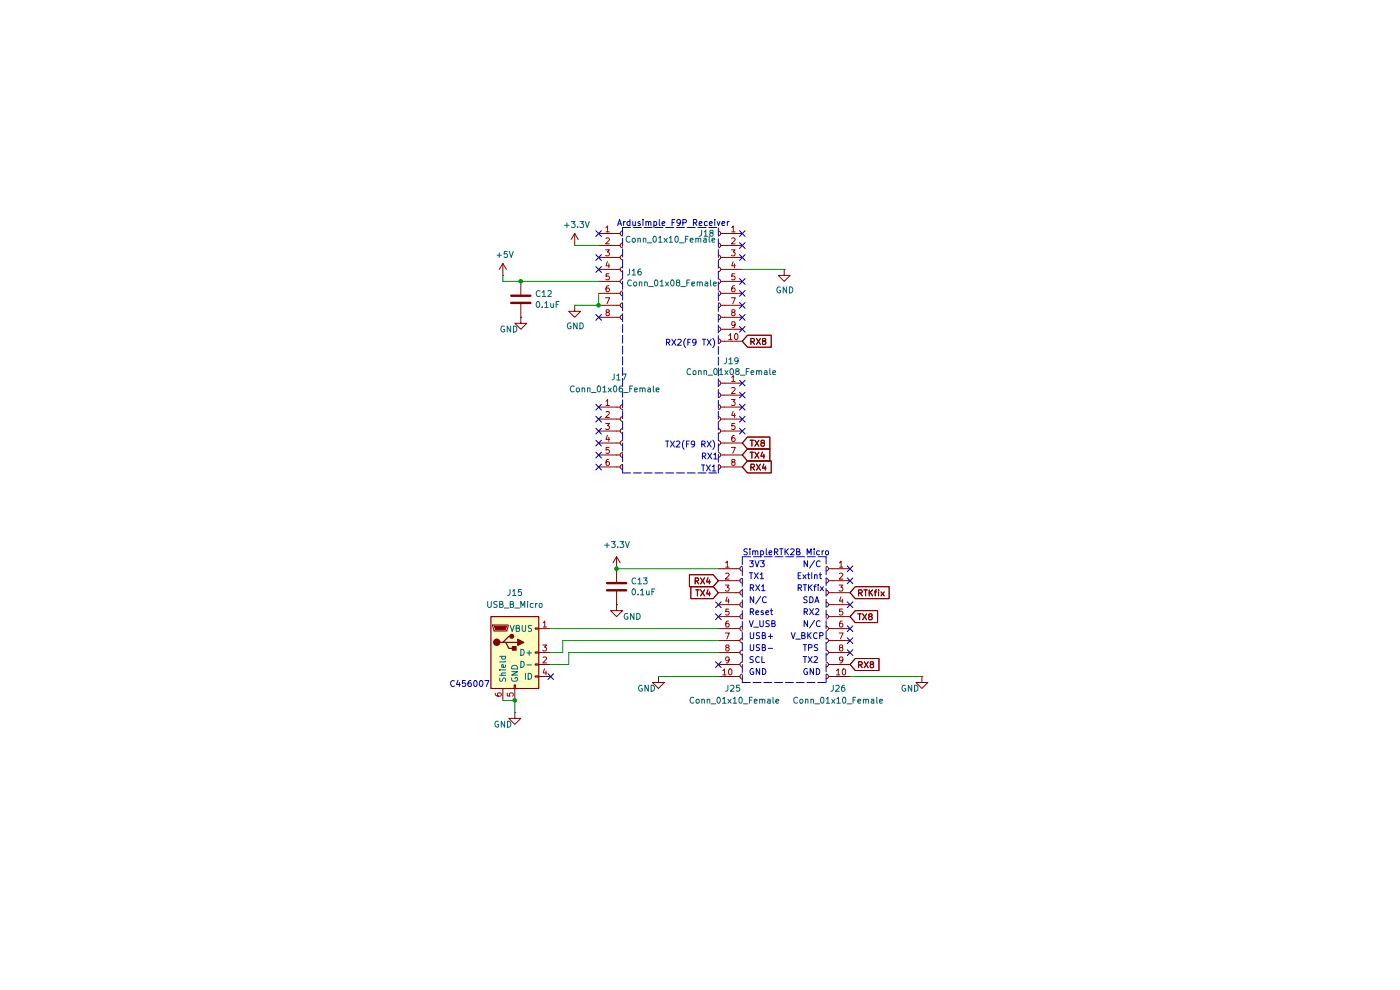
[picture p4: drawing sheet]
(kicad_sch
 (version 20250114)
 (generator "eeschema")
 (generator_version "9.0")
 (paper "A4")
 (title_block
  (title "Receiver")
  (date "2025-02-19"))
 (lib_symbols
  (symbol "Connector:Conn_01x06_Socket"
   (pin_names
    (offset 1.016) (hide yes)) (exclude_from_sim no) (in_bom yes) (on_board yes)
   (property "Reference" "J" (at 0 7.62 0) (effects (font (size 1.27 1.27))))
   (property "Value" "Conn_01x06_Socket" (at 0 -10.16 0) (effects (font (size 1.27 1.27))))
   (property "Footprint" "" (at 0 0 0) (effects (font (size 1.27 1.27)) (hide yes)))
   (property "Datasheet" "~" (at 0 0 0) (effects (font (size 1.27 1.27)) (hide yes)))
   (property "Description" "Generic connector, single row, 01x06, script generated" (at 0 0 0) (effects (font (size 1.27 1.27)) (hide yes)))
   (property "ki_locked" "" (at 0 0 0) (effects (font (size 1.27 1.27))))
   (symbol "Conn_01x06_Socket_1_1"
    (polyline (pts (xy -1.27 5.08) (xy -0.508 5.08)) (stroke (width 0.1524) (type default)) (fill (type none)))
    (polyline (pts (xy -1.27 2.54) (xy -0.508 2.54)) (stroke (width 0.1524) (type default)) (fill (type none)))
    (polyline (pts (xy -1.27 0) (xy -0.508 0)) (stroke (width 0.1524) (type default)) (fill (type none)))
    (polyline (pts (xy -1.27 -2.54) (xy -0.508 -2.54)) (stroke (width 0.1524) (type default)) (fill (type none)))
    (polyline (pts (xy -1.27 -5.08) (xy -0.508 -5.08)) (stroke (width 0.1524) (type default)) (fill (type none)))
    (polyline (pts (xy -1.27 -7.62) (xy -0.508 -7.62)) (stroke (width 0.1524) (type default)) (fill (type none)))
    (arc (start 0 4.572) (mid -0.5058 5.08) (end 0 5.588) (stroke (width 0.1524) (type default)) (fill (type none)))
    (arc (start 0 2.032) (mid -0.5058 2.54) (end 0 3.048) (stroke (width 0.1524) (type default)) (fill (type none)))
    (arc (start 0 -0.508) (mid -0.5058 0) (end 0 0.508) (stroke (width 0.1524) (type default)) (fill (type none)))
    (arc (start 0 -3.048) (mid -0.5058 -2.54) (end 0 -2.032) (stroke (width 0.1524) (type default)) (fill (type none)))
    (arc (start 0 -5.588) (mid -0.5058 -5.08) (end 0 -4.572) (stroke (width 0.1524) (type default)) (fill (type none)))
    (arc (start 0 -8.128) (mid -0.5058 -7.62) (end 0 -7.112) (stroke (width 0.1524) (type default)) (fill (type none)))
    (pin passive line (at -5.08 5.08 0) (length 3.81) (name "Pin_1" (effects (font (size 1.27 1.27)))) (number "1" (effects (font (size 1.27 1.27)))))
    (pin passive line (at -5.08 2.54 0) (length 3.81) (name "Pin_2" (effects (font (size 1.27 1.27)))) (number "2" (effects (font (size 1.27 1.27)))))
    (pin passive line (at -5.08 0 0) (length 3.81) (name "Pin_3" (effects (font (size 1.27 1.27)))) (number "3" (effects (font (size 1.27 1.27)))))
    (pin passive line (at -5.08 -2.54 0) (length 3.81) (name "Pin_4" (effects (font (size 1.27 1.27)))) (number "4" (effects (font (size 1.27 1.27)))))
    (pin passive line (at -5.08 -5.08 0) (length 3.81) (name "Pin_5" (effects (font (size 1.27 1.27)))) (number "5" (effects (font (size 1.27 1.27)))))
    (pin passive line (at -5.08 -7.62 0) (length 3.81) (name "Pin_6" (effects (font (size 1.27 1.27)))) (number "6" (effects (font (size 1.27 1.27))))))
   (embedded_fonts no))
  (symbol "Connector:Conn_01x08_Socket"
   (pin_names
    (offset 1.016) (hide yes)) (exclude_from_sim no) (in_bom yes) (on_board yes)
   (property "Reference" "J" (at 0 10.16 0) (effects (font (size 1.27 1.27))))
   (property "Value" "Conn_01x08_Socket" (at 0 -12.7 0) (effects (font (size 1.27 1.27))))
   (property "Footprint" "" (at 0 0 0) (effects (font (size 1.27 1.27)) (hide yes)))
   (property "Datasheet" "~" (at 0 0 0) (effects (font (size 1.27 1.27)) (hide yes)))
   (property "Description" "Generic connector, single row, 01x08, script generated" (at 0 0 0) (effects (font (size 1.27 1.27)) (hide yes)))
   (property "ki_locked" "" (at 0 0 0) (effects (font (size 1.27 1.27))))
   (symbol "Conn_01x08_Socket_1_1"
    (polyline (pts (xy -1.27 7.62) (xy -0.508 7.62)) (stroke (width 0.1524) (type default)) (fill (type none)))
    (polyline (pts (xy -1.27 5.08) (xy -0.508 5.08)) (stroke (width 0.1524) (type default)) (fill (type none)))
    (polyline (pts (xy -1.27 2.54) (xy -0.508 2.54)) (stroke (width 0.1524) (type default)) (fill (type none)))
    (polyline (pts (xy -1.27 0) (xy -0.508 0)) (stroke (width 0.1524) (type default)) (fill (type none)))
    (polyline (pts (xy -1.27 -2.54) (xy -0.508 -2.54)) (stroke (width 0.1524) (type default)) (fill (type none)))
    (polyline (pts (xy -1.27 -5.08) (xy -0.508 -5.08)) (stroke (width 0.1524) (type default)) (fill (type none)))
    (polyline (pts (xy -1.27 -7.62) (xy -0.508 -7.62)) (stroke (width 0.1524) (type default)) (fill (type none)))
    (polyline (pts (xy -1.27 -10.16) (xy -0.508 -10.16)) (stroke (width 0.1524) (type default)) (fill (type none)))
    (arc (start 0 7.112) (mid -0.5058 7.62) (end 0 8.128) (stroke (width 0.1524) (type default)) (fill (type none)))
    (arc (start 0 4.572) (mid -0.5058 5.08) (end 0 5.588) (stroke (width 0.1524) (type default)) (fill (type none)))
    (arc (start 0 2.032) (mid -0.5058 2.54) (end 0 3.048) (stroke (width 0.1524) (type default)) (fill (type none)))
    (arc (start 0 -0.508) (mid -0.5058 0) (end 0 0.508) (stroke (width 0.1524) (type default)) (fill (type none)))
    (arc (start 0 -3.048) (mid -0.5058 -2.54) (end 0 -2.032) (stroke (width 0.1524) (type default)) (fill (type none)))
    (arc (start 0 -5.588) (mid -0.5058 -5.08) (end 0 -4.572) (stroke (width 0.1524) (type default)) (fill (type none)))
    (arc (start 0 -8.128) (mid -0.5058 -7.62) (end 0 -7.112) (stroke (width 0.1524) (type default)) (fill (type none)))
    (arc (start 0 -10.668) (mid -0.5058 -10.16) (end 0 -9.652) (stroke (width 0.1524) (type default)) (fill (type none)))
    (pin passive line (at -5.08 7.62 0) (length 3.81) (name "Pin_1" (effects (font (size 1.27 1.27)))) (number "1" (effects (font (size 1.27 1.27)))))
    (pin passive line (at -5.08 5.08 0) (length 3.81) (name "Pin_2" (effects (font (size 1.27 1.27)))) (number "2" (effects (font (size 1.27 1.27)))))
    (pin passive line (at -5.08 2.54 0) (length 3.81) (name "Pin_3" (effects (font (size 1.27 1.27)))) (number "3" (effects (font (size 1.27 1.27)))))
    (pin passive line (at -5.08 0 0) (length 3.81) (name "Pin_4" (effects (font (size 1.27 1.27)))) (number "4" (effects (font (size 1.27 1.27)))))
    (pin passive line (at -5.08 -2.54 0) (length 3.81) (name "Pin_5" (effects (font (size 1.27 1.27)))) (number "5" (effects (font (size 1.27 1.27)))))
    (pin passive line (at -5.08 -5.08 0) (length 3.81) (name "Pin_6" (effects (font (size 1.27 1.27)))) (number "6" (effects (font (size 1.27 1.27)))))
    (pin passive line (at -5.08 -7.62 0) (length 3.81) (name "Pin_7" (effects (font (size 1.27 1.27)))) (number "7" (effects (font (size 1.27 1.27)))))
    (pin passive line (at -5.08 -10.16 0) (length 3.81) (name "Pin_8" (effects (font (size 1.27 1.27)))) (number "8" (effects (font (size 1.27 1.27))))))
   (embedded_fonts no))
  (symbol "Connector:Conn_01x10_Socket"
   (pin_names
    (offset 1.016) (hide yes)) (exclude_from_sim no) (in_bom yes) (on_board yes)
   (property "Reference" "J" (at 0 12.7 0) (effects (font (size 1.27 1.27))))
   (property "Value" "Conn_01x10_Socket" (at 0 -15.24 0) (effects (font (size 1.27 1.27))))
   (property "Footprint" "" (at 0 0 0) (effects (font (size 1.27 1.27)) (hide yes)))
   (property "Datasheet" "~" (at 0 0 0) (effects (font (size 1.27 1.27)) (hide yes)))
   (property "Description" "Generic connector, single row, 01x10, script generated" (at 0 0 0) (effects (font (size 1.27 1.27)) (hide yes)))
   (property "ki_locked" "" (at 0 0 0) (effects (font (size 1.27 1.27))))
   (symbol "Conn_01x10_Socket_1_1"
    (polyline (pts (xy -1.27 10.16) (xy -0.508 10.16)) (stroke (width 0.1524) (type default)) (fill (type none)))
    (polyline (pts (xy -1.27 7.62) (xy -0.508 7.62)) (stroke (width 0.1524) (type default)) (fill (type none)))
    (polyline (pts (xy -1.27 5.08) (xy -0.508 5.08)) (stroke (width 0.1524) (type default)) (fill (type none)))
    (polyline (pts (xy -1.27 2.54) (xy -0.508 2.54)) (stroke (width 0.1524) (type default)) (fill (type none)))
    (polyline (pts (xy -1.27 0) (xy -0.508 0)) (stroke (width 0.1524) (type default)) (fill (type none)))
    (polyline (pts (xy -1.27 -2.54) (xy -0.508 -2.54)) (stroke (width 0.1524) (type default)) (fill (type none)))
    (polyline (pts (xy -1.27 -5.08) (xy -0.508 -5.08)) (stroke (width 0.1524) (type default)) (fill (type none)))
    (polyline (pts (xy -1.27 -7.62) (xy -0.508 -7.62)) (stroke (width 0.1524) (type default)) (fill (type none)))
    (polyline (pts (xy -1.27 -10.16) (xy -0.508 -10.16)) (stroke (width 0.1524) (type default)) (fill (type none)))
    (polyline (pts (xy -1.27 -12.7) (xy -0.508 -12.7)) (stroke (width 0.1524) (type default)) (fill (type none)))
    (arc (start 0 9.652) (mid -0.5058 10.16) (end 0 10.668) (stroke (width 0.1524) (type default)) (fill (type none)))
    (arc (start 0 7.112) (mid -0.5058 7.62) (end 0 8.128) (stroke (width 0.1524) (type default)) (fill (type none)))
    (arc (start 0 4.572) (mid -0.5058 5.08) (end 0 5.588) (stroke (width 0.1524) (type default)) (fill (type none)))
    (arc (start 0 2.032) (mid -0.5058 2.54) (end 0 3.048) (stroke (width 0.1524) (type default)) (fill (type none)))
    (arc (start 0 -0.508) (mid -0.5058 0) (end 0 0.508) (stroke (width 0.1524) (type default)) (fill (type none)))
    (arc (start 0 -3.048) (mid -0.5058 -2.54) (end 0 -2.032) (stroke (width 0.1524) (type default)) (fill (type none)))
    (arc (start 0 -5.588) (mid -0.5058 -5.08) (end 0 -4.572) (stroke (width 0.1524) (type default)) (fill (type none)))
    (arc (start 0 -8.128) (mid -0.5058 -7.62) (end 0 -7.112) (stroke (width 0.1524) (type default)) (fill (type none)))
    (arc (start 0 -10.668) (mid -0.5058 -10.16) (end 0 -9.652) (stroke (width 0.1524) (type default)) (fill (type none)))
    (arc (start 0 -13.208) (mid -0.5058 -12.7) (end 0 -12.192) (stroke (width 0.1524) (type default)) (fill (type none)))
    (pin passive line (at -5.08 10.16 0) (length 3.81) (name "Pin_1" (effects (font (size 1.27 1.27)))) (number "1" (effects (font (size 1.27 1.27)))))
    (pin passive line (at -5.08 7.62 0) (length 3.81) (name "Pin_2" (effects (font (size 1.27 1.27)))) (number "2" (effects (font (size 1.27 1.27)))))
    (pin passive line (at -5.08 5.08 0) (length 3.81) (name "Pin_3" (effects (font (size 1.27 1.27)))) (number "3" (effects (font (size 1.27 1.27)))))
    (pin passive line (at -5.08 2.54 0) (length 3.81) (name "Pin_4" (effects (font (size 1.27 1.27)))) (number "4" (effects (font (size 1.27 1.27)))))
    (pin passive line (at -5.08 0 0) (length 3.81) (name "Pin_5" (effects (font (size 1.27 1.27)))) (number "5" (effects (font (size 1.27 1.27)))))
    (pin passive line (at -5.08 -2.54 0) (length 3.81) (name "Pin_6" (effects (font (size 1.27 1.27)))) (number "6" (effects (font (size 1.27 1.27)))))
    (pin passive line (at -5.08 -5.08 0) (length 3.81) (name "Pin_7" (effects (font (size 1.27 1.27)))) (number "7" (effects (font (size 1.27 1.27)))))
    (pin passive line (at -5.08 -7.62 0) (length 3.81) (name "Pin_8" (effects (font (size 1.27 1.27)))) (number "8" (effects (font (size 1.27 1.27)))))
    (pin passive line (at -5.08 -10.16 0) (length 3.81) (name "Pin_9" (effects (font (size 1.27 1.27)))) (number "9" (effects (font (size 1.27 1.27)))))
    (pin passive line (at -5.08 -12.7 0) (length 3.81) (name "Pin_10" (effects (font (size 1.27 1.27)))) (number "10" (effects (font (size 1.27 1.27))))))
   (embedded_fonts no))
  (symbol "Device:C"
   (pin_numbers (hide yes))
   (pin_names
    (offset 0.254)) (exclude_from_sim no) (in_bom yes) (on_board yes)
   (property "Reference" "C" (at 0.635 2.54 0) (effects (font (size 1.27 1.27)) (justify left)))
   (property "Value" "C" (at 0.635 -2.54 0) (effects (font (size 1.27 1.27)) (justify left)))
   (property "Footprint" "" (at 0.9652 -3.81 0) (effects (font (size 1.27 1.27)) (hide yes)))
   (property "Datasheet" "~" (at 0 0 0) (effects (font (size 1.27 1.27)) (hide yes)))
   (property "Description" "Unpolarized capacitor" (at 0 0 0) (effects (font (size 1.27 1.27)) (hide yes)))
   (symbol "C_0_1"
    (polyline (pts (xy -2.032 0.762) (xy 2.032 0.762)) (stroke (width 0.508) (type default)) (fill (type none)))
    (polyline (pts (xy -2.032 -0.762) (xy 2.032 -0.762)) (stroke (width 0.508) (type default)) (fill (type none))))
   (symbol "C_1_1"
    (pin passive line (at 0 3.81 270) (length 2.794) (name "~" (effects (font (size 1.27 1.27)))) (number "1" (effects (font (size 1.27 1.27)))))
    (pin passive line (at 0 -3.81 90) (length 2.794) (name "~" (effects (font (size 1.27 1.27)))) (number "2" (effects (font (size 1.27 1.27))))))
   (embedded_fonts no))
  (symbol "MyLib:USB_B_Micro"
   (pin_names
    (offset 1.016)) (exclude_from_sim no) (in_bom yes) (on_board yes)
   (property "Reference" "J" (at -5.08 11.43 0) (effects (font (size 1.27 1.27)) (justify left)))
   (property "Value" "USB_B_Micro" (at -5.08 8.89 0) (effects (font (size 1.27 1.27)) (justify left)))
   (property "Footprint" "" (at 3.81 -1.27 0) (effects (font (size 1.27 1.27)) (hide yes)))
   (property "Datasheet" "" (at 3.81 -1.27 0) (effects (font (size 1.27 1.27)) (hide yes)))
   (property "Description" "" (at 0 0 0) (effects (font (size 1.27 1.27)) (hide yes)))
   (symbol "USB_B_Micro_0_1"
    (rectangle (start -5.08 -7.62) (end 5.08 7.62) (stroke (width 0.254) (type solid)) (fill (type background)))
    (polyline (pts (xy -4.699 5.842) (xy -4.699 5.588) (xy -4.445 4.826) (xy -4.445 4.572) (xy -1.651 4.572) (xy -1.651 4.826) (xy -1.397 5.588) (xy -1.397 5.842) (xy -4.699 5.842)) (stroke (width 0) (type solid)) (fill (type none)))
    (polyline (pts (xy -4.318 5.588) (xy -1.778 5.588) (xy -2.032 4.826) (xy -4.064 4.826) (xy -4.318 5.588)) (stroke (width 0) (type solid)) (fill (type outline)))
    (circle (center -3.81 2.159) (radius 0.635) (stroke (width 0.254) (type solid)) (fill (type outline)))
    (polyline (pts (xy -3.175 2.159) (xy -2.54 2.159) (xy -1.27 3.429) (xy -0.635 3.429)) (stroke (width 0.254) (type solid)) (fill (type none)))
    (polyline (pts (xy -2.54 2.159) (xy -1.905 2.159) (xy -1.27 0.889) (xy 0 0.889)) (stroke (width 0.254) (type solid)) (fill (type none)))
    (polyline (pts (xy -1.905 2.159) (xy 0.635 2.159)) (stroke (width 0.254) (type solid)) (fill (type none)))
    (circle (center -0.635 3.429) (radius 0.381) (stroke (width 0.254) (type solid)) (fill (type outline)))
    (rectangle (start -0.127 -7.62) (end 0.127 -6.858) (stroke (width 0) (type solid)) (fill (type none)))
    (rectangle (start 0.254 1.27) (end -0.508 0.508) (stroke (width 0.254) (type solid)) (fill (type outline)))
    (polyline (pts (xy 0.635 2.794) (xy 0.635 1.524) (xy 1.905 2.159) (xy 0.635 2.794)) (stroke (width 0.254) (type solid)) (fill (type outline)))
    (rectangle (start 5.08 4.953) (end 4.318 5.207) (stroke (width 0) (type solid)) (fill (type none)))
    (rectangle (start 5.08 -0.127) (end 4.318 0.127) (stroke (width 0) (type solid)) (fill (type none)))
    (rectangle (start 5.08 -2.667) (end 4.318 -2.413) (stroke (width 0) (type solid)) (fill (type none)))
    (rectangle (start 5.08 -5.207) (end 4.318 -4.953) (stroke (width 0) (type solid)) (fill (type none))))
   (symbol "USB_B_Micro_1_1"
    (pin passive line (at -2.54 -10.16 90) (length 2.54) (name "Shield" (effects (font (size 1.27 1.27)))) (number "6" (effects (font (size 1.27 1.27)))))
    (pin passive line (at 0 -10.16 90) (length 2.54) (name "GND" (effects (font (size 1.27 1.27)))) (number "5" (effects (font (size 1.27 1.27)))))
    (pin passive line (at 7.62 5.08 180) (length 2.54) (name "VBUS" (effects (font (size 1.27 1.27)))) (number "1" (effects (font (size 1.27 1.27)))))
    (pin bidirectional line (at 7.62 0 180) (length 2.54) (name "D+" (effects (font (size 1.27 1.27)))) (number "3" (effects (font (size 1.27 1.27)))))
    (pin bidirectional line (at 7.62 -2.54 180) (length 2.54) (name "D-" (effects (font (size 1.27 1.27)))) (number "2" (effects (font (size 1.27 1.27)))))
    (pin passive line (at 7.62 -5.08 180) (length 2.54) (name "ID" (effects (font (size 1.27 1.27)))) (number "4" (effects (font (size 1.27 1.27))))))
   (embedded_fonts no))
  (symbol "power:+3.3V"
   (power)
   (pin_numbers (hide yes))
   (pin_names
    (offset 0) (hide yes)) (exclude_from_sim no) (in_bom yes) (on_board yes)
   (property "Reference" "#PWR" (at 0 -3.81 0) (effects (font (size 1.27 1.27)) (hide yes)))
   (property "Value" "+3.3V" (at 0 3.556 0) (effects (font (size 1.27 1.27))))
   (property "Footprint" "" (at 0 0 0) (effects (font (size 1.27 1.27)) (hide yes)))
   (property "Datasheet" "" (at 0 0 0) (effects (font (size 1.27 1.27)) (hide yes)))
   (property "Description" "Power symbol creates a global label with name \"+3.3V\"" (at 0 0 0) (effects (font (size 1.27 1.27)) (hide yes)))
   (symbol "+3.3V_0_1"
    (polyline (pts (xy -0.762 1.27) (xy 0 2.54)) (stroke (width 0) (type default)) (fill (type none)))
    (polyline (pts (xy 0 2.54) (xy 0.762 1.27)) (stroke (width 0) (type default)) (fill (type none)))
    (polyline (pts (xy 0 0) (xy 0 2.54)) (stroke (width 0) (type default)) (fill (type none))))
   (symbol "+3.3V_1_1"
    (pin power_in line (at 0 0 90) (length 0) (name "~" (effects (font (size 1.27 1.27)))) (number "1" (effects (font (size 1.27 1.27))))))
   (embedded_fonts no))
  (symbol "power:+5V"
   (power)
   (pin_numbers (hide yes))
   (pin_names
    (offset 0) (hide yes)) (exclude_from_sim no) (in_bom yes) (on_board yes)
   (property "Reference" "#PWR" (at 0 -3.81 0) (effects (font (size 1.27 1.27)) (hide yes)))
   (property "Value" "+5V" (at 0 3.556 0) (effects (font (size 1.27 1.27))))
   (property "Footprint" "" (at 0 0 0) (effects (font (size 1.27 1.27)) (hide yes)))
   (property "Datasheet" "" (at 0 0 0) (effects (font (size 1.27 1.27)) (hide yes)))
   (property "Description" "Power symbol creates a global label with name \"+5V\"" (at 0 0 0) (effects (font (size 1.27 1.27)) (hide yes)))
   (symbol "+5V_0_1"
    (polyline (pts (xy -0.762 1.27) (xy 0 2.54)) (stroke (width 0) (type default)) (fill (type none)))
    (polyline (pts (xy 0 2.54) (xy 0.762 1.27)) (stroke (width 0) (type default)) (fill (type none)))
    (polyline (pts (xy 0 0) (xy 0 2.54)) (stroke (width 0) (type default)) (fill (type none))))
   (symbol "+5V_1_1"
    (pin power_in line (at 0 0 90) (length 0) (name "~" (effects (font (size 1.27 1.27)))) (number "1" (effects (font (size 1.27 1.27))))))
   (embedded_fonts no))
  (symbol "power:GND"
   (power)
   (pin_numbers (hide yes))
   (pin_names
    (offset 0) (hide yes)) (exclude_from_sim no) (in_bom yes) (on_board yes)
   (property "Reference" "#PWR" (at 0 -6.35 0) (effects (font (size 1.27 1.27)) (hide yes)))
   (property "Value" "GND" (at 0 -3.81 0) (effects (font (size 1.27 1.27))))
   (property "Footprint" "" (at 0 0 0) (effects (font (size 1.27 1.27)) (hide yes)))
   (property "Datasheet" "" (at 0 0 0) (effects (font (size 1.27 1.27)) (hide yes)))
   (property "Description" "Power symbol creates a global label with name \"GND\" , ground" (at 0 0 0) (effects (font (size 1.27 1.27)) (hide yes)))
   (symbol "GND_0_1"
    (polyline (pts (xy 0 0) (xy 0 -1.27) (xy 1.27 -1.27) (xy 0 -2.54) (xy -1.27 -1.27) (xy 0 -1.27)) (stroke (width 0) (type default)) (fill (type none))))
   (symbol "GND_1_1"
    (pin power_in line (at 0 0 270) (length 0) (name "~" (effects (font (size 1.27 1.27)))) (number "1" (effects (font (size 1.27 1.27))))))
   (embedded_fonts no)))
 (text "RX1"
  (exclude_from_sim no)
  (at 158.75 125.73 0)
  (effects (font (size 1.27 1.27)) (justify left bottom)))
 (text "3V3"
  (exclude_from_sim no)
  (at 158.75 120.65 0)
  (effects (font (size 1.27 1.27)) (justify left bottom)))
 (text "TX1"
  (exclude_from_sim no)
  (at 158.75 123.19 0)
  (effects (font (size 1.27 1.27)) (justify left bottom)))
 (text "TX1"
  (exclude_from_sim no)
  (at 148.59 100.33 0)
  (effects (font (size 1.27 1.27)) (justify left bottom)))
 (text "SCL"
  (exclude_from_sim no)
  (at 158.75 140.97 0)
  (effects (font (size 1.27 1.27)) (justify left bottom)))
 (text "RX2(F9 TX)"
  (exclude_from_sim no)
  (at 140.97 73.66 0)
  (effects (font (size 1.27 1.27)) (justify left bottom)))
 (text "GND"
  (exclude_from_sim no)
  (at 158.75 143.51 0)
  (effects (font (size 1.27 1.27)) (justify left bottom)))
 (text "N/C"
  (exclude_from_sim no)
  (at 170.18 120.65 0)
  (effects (font (size 1.27 1.27)) (justify left bottom)))
 (text "USB-"
  (exclude_from_sim no)
  (at 158.75 138.43 0)
  (effects (font (size 1.27 1.27)) (justify left bottom)))
 (text "TPS"
  (exclude_from_sim no)
  (at 170.18 138.43 0)
  (effects (font (size 1.27 1.27)) (justify left bottom)))
 (text "SDA"
  (exclude_from_sim no)
  (at 170.18 128.27 0)
  (effects (font (size 1.27 1.27)) (justify left bottom)))
 (text "TX2"
  (exclude_from_sim no)
  (at 170.18 140.97 0)
  (effects (font (size 1.27 1.27)) (justify left bottom)))
 (text "V_USB"
  (exclude_from_sim no)
  (at 158.75 133.35 0)
  (effects (font (size 1.27 1.27)) (justify left bottom)))
 (text "V_BKCP"
  (exclude_from_sim no)
  (at 167.64 135.89 0)
  (effects (font (size 1.27 1.27)) (justify left bottom)))
 (text "N/C"
  (exclude_from_sim no)
  (at 158.75 128.27 0)
  (effects (font (size 1.27 1.27)) (justify left bottom)))
 (text "N/C"
  (exclude_from_sim no)
  (at 170.18 133.35 0)
  (effects (font (size 1.27 1.27)) (justify left bottom)))
 (text "RX2"
  (exclude_from_sim no)
  (at 170.18 130.81 0)
  (effects (font (size 1.27 1.27)) (justify left bottom)))
 (text "RX1"
  (exclude_from_sim no)
  (at 148.59 97.79 0)
  (effects (font (size 1.27 1.27)) (justify left bottom)))
 (text "C456007\n"
  (exclude_from_sim no)
  (at 95.25 146.05 0)
  (effects (font (size 1.27 1.27)) (justify left bottom)))
 (text "ExtInt\n"
  (exclude_from_sim no)
  (at 168.91 123.19 0)
  (effects (font (size 1.27 1.27)) (justify left bottom)))
 (text "Reset"
  (exclude_from_sim no)
  (at 158.75 130.81 0)
  (effects (font (size 1.27 1.27)) (justify left bottom)))
 (text "Ardusimple F9P Receiver\n"
  (exclude_from_sim no)
  (at 130.81 48.26 0)
  (effects (font (size 1.27 1.27)) (justify left bottom)))
 (text "SimpleRTK2B Micro"
  (exclude_from_sim no)
  (at 157.48 118.11 0)
  (effects (font (size 1.27 1.27)) (justify left bottom)))
 (text "RTKfix"
  (exclude_from_sim no)
  (at 168.91 125.73 0)
  (effects (font (size 1.27 1.27)) (justify left bottom)))
 (text "GND"
  (exclude_from_sim no)
  (at 170.18 143.51 0)
  (effects (font (size 1.27 1.27)) (justify left bottom)))
 (text "TX2(F9 RX)"
  (exclude_from_sim no)
  (at 140.97 95.25 0)
  (effects (font (size 1.27 1.27)) (justify left bottom)))
 (text "USB+"
  (exclude_from_sim no)
  (at 158.75 135.89 0)
  (effects (font (size 1.27 1.27)) (justify left bottom)))
 (junction
  (at 110.49 59.69)
  (diameter 0)
  (color 0 0 0 0))
 (junction
  (at 127 64.77)
  (diameter 0)
  (color 0 0 0 0))
 (junction
  (at 130.81 120.65)
  (diameter 0)
  (color 0 0 0 0))
 (junction
  (at 109.22 148.59)
  (diameter 0)
  (color 0 0 0 0))
 (no_connect
  (at 152.4 130.81))
 (no_connect
  (at 127 99.06))
 (no_connect
  (at 127 91.44))
 (no_connect
  (at 157.48 52.07))
 (no_connect
  (at 157.48 88.9))
 (no_connect
  (at 157.48 83.82))
 (no_connect
  (at 127 96.52))
 (no_connect
  (at 157.48 64.77))
 (no_connect
  (at 152.4 140.97))
 (no_connect
  (at 127 93.98))
 (no_connect
  (at 180.34 138.43))
 (no_connect
  (at 127 67.31))
 (no_connect
  (at 180.34 120.65))
 (no_connect
  (at 157.48 81.28))
 (no_connect
  (at 180.34 123.19))
 (no_connect
  (at 157.48 69.85))
 (no_connect
  (at 157.48 54.61))
 (no_connect
  (at 157.48 62.23))
 (no_connect
  (at 180.34 135.89))
 (no_connect
  (at 127 88.9))
 (no_connect
  (at 157.48 49.53))
 (no_connect
  (at 127 54.61))
 (no_connect
  (at 180.34 133.35))
 (no_connect
  (at 157.48 91.44))
 (no_connect
  (at 152.4 128.27))
 (no_connect
  (at 180.34 128.27))
 (no_connect
  (at 157.48 59.69))
 (no_connect
  (at 127 49.53))
 (no_connect
  (at 157.48 86.36))
 (no_connect
  (at 127 57.15))
 (no_connect
  (at 157.48 67.31))
 (no_connect
  (at 127 86.36))
 (no_connect
  (at 116.84 143.51))
 (wire
  (pts (xy 106.68 59.69) (xy 110.49 59.69))
  (stroke (width 0) (type default)))
 (wire
  (pts (xy 119.38 138.43) (xy 119.38 135.89))
  (stroke (width 0) (type default)))
 (wire
  (pts (xy 106.68 148.59) (xy 109.22 148.59))
  (stroke (width 0) (type default)))
 (wire
  (pts (xy 110.49 59.69) (xy 127 59.69))
  (stroke (width 0) (type default)))
 (wire
  (pts (xy 120.65 138.43) (xy 152.4 138.43))
  (stroke (width 0) (type default)))
 (polyline
  (pts (xy 175.26 144.78) (xy 175.26 118.11))
  (stroke (width 0) (type dash)))
 (wire
  (pts (xy 127 62.23) (xy 127 64.77))
  (stroke (width 0) (type default)))
 (wire
  (pts (xy 109.22 148.59) (xy 109.22 151.13))
  (stroke (width 0) (type default)))
 (wire
  (pts (xy 127 64.77) (xy 121.92 64.77))
  (stroke (width 0) (type default)))
 (wire
  (pts (xy 116.84 138.43) (xy 119.38 138.43))
  (stroke (width 0) (type default)))
 (polyline
  (pts (xy 157.48 144.78) (xy 175.26 144.78))
  (stroke (width 0) (type dash)))
 (wire
  (pts (xy 180.34 143.51) (xy 195.58 143.51))
  (stroke (width 0) (type default)))
 (wire
  (pts (xy 139.7 143.51) (xy 152.4 143.51))
  (stroke (width 0) (type default)))
 (wire
  (pts (xy 120.65 140.97) (xy 120.65 138.43))
  (stroke (width 0) (type default)))
 (wire
  (pts (xy 116.84 140.97) (xy 120.65 140.97))
  (stroke (width 0) (type default)))
 (wire
  (pts (xy 157.48 57.15) (xy 166.37 57.15))
  (stroke (width 0) (type default)))
 (polyline
  (pts (xy 157.48 118.11) (xy 157.48 144.78))
  (stroke (width 0) (type dash)))
 (polyline
  (pts (xy 175.26 118.11) (xy 157.48 118.11))
  (stroke (width 0) (type dash)))
 (wire
  (pts (xy 127 52.07) (xy 121.92 52.07))
  (stroke (width 0) (type default)))
 (polyline
  (pts (xy 132.08 48.26) (xy 132.08 100.33))
  (stroke (width 0) (type dash)))
 (polyline
  (pts (xy 132.08 48.26) (xy 152.4 48.26))
  (stroke (width 0) (type dash)))
 (polyline
  (pts (xy 152.4 100.33) (xy 152.4 48.26))
  (stroke (width 0) (type dash)))
 (wire
  (pts (xy 116.84 133.35) (xy 152.4 133.35))
  (stroke (width 0) (type default)))
 (wire
  (pts (xy 106.68 58.42) (xy 106.68 59.69))
  (stroke (width 0) (type default)))
 (polyline
  (pts (xy 132.08 100.33) (xy 152.4 100.33))
  (stroke (width 0) (type dash)))
 (wire
  (pts (xy 119.38 135.89) (xy 152.4 135.89))
  (stroke (width 0) (type default)))
 (wire
  (pts (xy 130.81 120.65) (xy 152.4 120.65))
  (stroke (width 0) (type default)))
 (global_label "TX4"
  (shape input)
  (at 157.48 96.52 0)
  (fields_autoplaced yes)
  (effects (font (size 1.27 1.27)) (justify left))
  (property "Intersheetrefs" "${INTERSHEET_REFS}" (at 163.8518 96.52 0) (effects (font (size 1.27 1.27)) (justify left) (hide yes))))
 (global_label "TX8"
  (shape input)
  (at 157.48 93.98 0)
  (fields_autoplaced yes)
  (effects (font (size 1.27 1.27)) (justify left))
  (property "Intersheetrefs" "${INTERSHEET_REFS}" (at -11.43 -21.59 0) (effects (font (size 1.27 1.27)) (hide yes))))
 (global_label "RX4"
  (shape input)
  (at 157.48 99.06 0)
  (fields_autoplaced yes)
  (effects (font (size 1.27 1.27)) (justify left))
  (property "Intersheetrefs" "${INTERSHEET_REFS}" (at 164.1542 99.06 0) (effects (font (size 1.27 1.27)) (justify left) (hide yes))))
 (global_label "RX8"
  (shape input)
  (at 180.34 140.97 0)
  (fields_autoplaced yes)
  (effects (font (size 1.27 1.27)) (justify left))
  (property "Intersheetrefs" "${INTERSHEET_REFS}" (at 187.0142 140.97 0) (effects (font (size 1.27 1.27)) (justify left) (hide yes))))
 (global_label "TX8"
  (shape input)
  (at 180.34 130.81 0)
  (fields_autoplaced yes)
  (effects (font (size 1.27 1.27)) (justify left))
  (property "Intersheetrefs" "${INTERSHEET_REFS}" (at 186.7118 130.81 0) (effects (font (size 1.27 1.27)) (justify left) (hide yes))))
 (global_label "RX4"
  (shape input)
  (at 152.4 123.19 180)
  (fields_autoplaced yes)
  (effects (font (size 1.27 1.27)) (justify right))
  (property "Intersheetrefs" "${INTERSHEET_REFS}" (at 145.7258 123.19 0) (effects (font (size 1.27 1.27)) (justify right) (hide yes))))
 (global_label "RTKfix"
  (shape input)
  (at 180.34 125.73 0)
  (fields_autoplaced yes)
  (effects (font (size 1.27 1.27)) (justify left))
  (property "Intersheetrefs" "${INTERSHEET_REFS}" (at 188.6193 125.6506 0) (effects (font (size 1.27 1.27)) (justify left) (hide yes))))
 (global_label "TX4"
  (shape input)
  (at 152.4 125.73 180)
  (fields_autoplaced yes)
  (effects (font (size 1.27 1.27)) (justify right))
  (property "Intersheetrefs" "${INTERSHEET_REFS}" (at 146.0282 125.73 0) (effects (font (size 1.27 1.27)) (justify right) (hide yes))))
 (global_label "RX8"
  (shape input)
  (at 157.48 72.39 0)
  (fields_autoplaced yes)
  (effects (font (size 1.27 1.27)) (justify left))
  (property "Intersheetrefs" "${INTERSHEET_REFS}" (at -11.43 -45.72 0) (effects (font (size 1.27 1.27)) (hide yes))))
 (symbol
  (lib_id "power:GND")
  (at 110.49 67.31 0)
  (unit 1)
  (exclude_from_sim no)
  (in_bom yes)
  (on_board yes)
  (dnp no)
  (property "Reference" "#PWR024" (at 110.49 73.66 0) (effects (font (size 1.27 1.27)) (hide yes)))
  (property "Value" "GND" (at 107.95 69.85 0) (effects (font (size 1.27 1.27))))
  (property "Footprint" "" (at 110.49 67.31 0) (effects (font (size 1.27 1.27)) (hide yes)))
  (property "Datasheet" "" (at 110.49 67.31 0) (effects (font (size 1.27 1.27)) (hide yes)))
  (property "Description" "Power symbol creates a global label with name \"GND\" , ground" (at 110.49 67.31 0) (effects (font (size 1.27 1.27)) (hide yes)))
  (pin "1"))
 (symbol
  (lib_id "power:+5V")
  (at 106.68 58.42 0)
  (unit 1)
  (exclude_from_sim no)
  (in_bom yes)
  (on_board yes)
  (dnp no)
  (property "Reference" "#PWR012" (at 106.68 62.23 0) (effects (font (size 1.27 1.27)) (hide yes)))
  (property "Value" "+5V" (at 107.061 54.0258 0) (effects (font (size 1.27 1.27))))
  (property "Footprint" "" (at 106.68 58.42 0) (effects (font (size 1.27 1.27)) (hide yes)))
  (property "Datasheet" "" (at 106.68 58.42 0) (effects (font (size 1.27 1.27)) (hide yes)))
  (property "Description" "Power symbol creates a global label with name \"+5V\"" (at 106.68 58.42 0) (effects (font (size 1.27 1.27)) (hide yes)))
  (pin "1"))
 (symbol
  (lib_id "Connector:Conn_01x08_Socket")
  (at 152.4 88.9 0)
  (mirror y)
  (unit 1)
  (exclude_from_sim no)
  (in_bom yes)
  (on_board yes)
  (dnp no)
  (property "Reference" "J19" (at 155.1432 76.581 0) (effects (font (size 1.27 1.27))))
  (property "Value" "Conn_01x08_Female" (at 155.1432 78.8924 0) (effects (font (size 1.27 1.27))))
  (property "Footprint" "Connector_PinSocket_2.54mm:PinSocket_1x08_P2.54mm_Vertical" (at 152.4 88.9 0) (effects (font (size 1.27 1.27)) (hide yes)))
  (property "Datasheet" "~" (at 152.4 88.9 0) (effects (font (size 1.27 1.27)) (hide yes)))
  (property "Description" "Generic connector, single row, 01x08, script generated" (at 152.4 88.9 0) (effects (font (size 1.27 1.27)) (hide yes)))
  (pin "1")
  (pin "2")
  (pin "3")
  (pin "4")
  (pin "5")
  (pin "6")
  (pin "7")
  (pin "8"))
 (symbol
  (lib_id "power:GND")
  (at 139.7 143.51 0)
  (unit 1)
  (exclude_from_sim no)
  (in_bom yes)
  (on_board yes)
  (dnp no)
  (property "Reference" "#PWR054" (at 139.7 149.86 0) (effects (font (size 1.27 1.27)) (hide yes)))
  (property "Value" "GND" (at 137.16 146.05 0) (effects (font (size 1.27 1.27))))
  (property "Footprint" "" (at 139.7 143.51 0) (effects (font (size 1.27 1.27)) (hide yes)))
  (property "Datasheet" "" (at 139.7 143.51 0) (effects (font (size 1.27 1.27)) (hide yes)))
  (property "Description" "Power symbol creates a global label with name \"GND\" , ground" (at 139.7 143.51 0) (effects (font (size 1.27 1.27)) (hide yes)))
  (pin "1"))
 (symbol
  (lib_id "power:+3.3V")
  (at 121.92 52.07 0)
  (unit 1)
  (exclude_from_sim no)
  (in_bom yes)
  (on_board yes)
  (dnp no)
  (property "Reference" "#PWR053" (at 121.92 55.88 0) (effects (font (size 1.27 1.27)) (hide yes)))
  (property "Value" "+3.3V" (at 122.301 47.6758 0) (effects (font (size 1.27 1.27))))
  (property "Footprint" "" (at 121.92 52.07 0) (effects (font (size 1.27 1.27)) (hide yes)))
  (property "Datasheet" "" (at 121.92 52.07 0) (effects (font (size 1.27 1.27)) (hide yes)))
  (property "Description" "Power symbol creates a global label with name \"+3.3V\"" (at 121.92 52.07 0) (effects (font (size 1.27 1.27)) (hide yes)))
  (pin "1"))
 (symbol
  (lib_id "Device:C")
  (at 110.49 63.5 0)
  (unit 1)
  (exclude_from_sim no)
  (in_bom yes)
  (on_board yes)
  (dnp no)
  (property "Reference" "C12" (at 113.411 62.3316 0) (effects (font (size 1.27 1.27)) (justify left)))
  (property "Value" "0.1uF" (at 113.411 64.643 0) (effects (font (size 1.27 1.27)) (justify left)))
  (property "Footprint" "Capacitor_SMD:C_0805_2012Metric" (at 111.4552 67.31 0) (effects (font (size 1.27 1.27)) (hide yes)))
  (property "Datasheet" "~" (at 110.49 63.5 0) (effects (font (size 1.27 1.27)) (hide yes)))
  (property "Description" "Unpolarized capacitor" (at 110.49 63.5 0) (effects (font (size 1.27 1.27)) (hide yes)))
  (pin "1")
  (pin "2"))
 (symbol
  (lib_id "Device:C")
  (at 130.81 124.46 0)
  (unit 1)
  (exclude_from_sim no)
  (in_bom yes)
  (on_board yes)
  (dnp no)
  (property "Reference" "C13" (at 133.731 123.2916 0) (effects (font (size 1.27 1.27)) (justify left)))
  (property "Value" "0.1uF" (at 133.731 125.603 0) (effects (font (size 1.27 1.27)) (justify left)))
  (property "Footprint" "Capacitor_SMD:C_0805_2012Metric" (at 131.7752 128.27 0) (effects (font (size 1.27 1.27)) (hide yes)))
  (property "Datasheet" "~" (at 130.81 124.46 0) (effects (font (size 1.27 1.27)) (hide yes)))
  (property "Description" "Unpolarized capacitor" (at 130.81 124.46 0) (effects (font (size 1.27 1.27)) (hide yes)))
  (pin "1")
  (pin "2"))
 (symbol
  (lib_id "power:GND")
  (at 121.92 64.77 0)
  (unit 1)
  (exclude_from_sim no)
  (in_bom yes)
  (on_board yes)
  (dnp no)
  (property "Reference" "#PWR055" (at 121.92 71.12 0) (effects (font (size 1.27 1.27)) (hide yes)))
  (property "Value" "GND" (at 122.047 69.1642 0) (effects (font (size 1.27 1.27))))
  (property "Footprint" "" (at 121.92 64.77 0) (effects (font (size 1.27 1.27)) (hide yes)))
  (property "Datasheet" "" (at 121.92 64.77 0) (effects (font (size 1.27 1.27)) (hide yes)))
  (property "Description" "Power symbol creates a global label with name \"GND\" , ground" (at 121.92 64.77 0) (effects (font (size 1.27 1.27)) (hide yes)))
  (pin "1"))
 (symbol
  (lib_id "Connector:Conn_01x10_Socket")
  (at 175.26 130.81 0)
  (mirror y)
  (unit 1)
  (exclude_from_sim no)
  (in_bom yes)
  (on_board yes)
  (dnp no)
  (property "Reference" "J26" (at 177.8 146.05 0) (effects (font (size 1.27 1.27))))
  (property "Value" "Conn_01x10_Female" (at 177.8 148.59 0) (effects (font (size 1.27 1.27))))
  (property "Footprint" "Connector_PinSocket_2.00mm:PinSocket_1x10_P2.00mm_Vertical" (at 175.26 130.81 0) (effects (font (size 1.27 1.27)) (hide yes)))
  (property "Datasheet" "~" (at 175.26 130.81 0) (effects (font (size 1.27 1.27)) (hide yes)))
  (property "Description" "Generic connector, single row, 01x10, script generated" (at 175.26 130.81 0) (effects (font (size 1.27 1.27)) (hide yes)))
  (pin "1")
  (pin "10")
  (pin "2")
  (pin "3")
  (pin "4")
  (pin "5")
  (pin "6")
  (pin "7")
  (pin "8")
  (pin "9"))
 (symbol
  (lib_id "Connector:Conn_01x08_Socket")
  (at 132.08 57.15 0)
  (unit 1)
  (exclude_from_sim no)
  (in_bom yes)
  (on_board yes)
  (dnp no)
  (property "Reference" "J16" (at 132.7912 57.7596 0) (effects (font (size 1.27 1.27)) (justify left)))
  (property "Value" "Conn_01x08_Female" (at 132.7912 60.071 0) (effects (font (size 1.27 1.27)) (justify left)))
  (property "Footprint" "Connector_PinSocket_2.54mm:PinSocket_1x08_P2.54mm_Vertical" (at 132.08 57.15 0) (effects (font (size 1.27 1.27)) (hide yes)))
  (property "Datasheet" "~" (at 132.08 57.15 0) (effects (font (size 1.27 1.27)) (hide yes)))
  (property "Description" "Generic connector, single row, 01x08, script generated" (at 132.08 57.15 0) (effects (font (size 1.27 1.27)) (hide yes)))
  (pin "1")
  (pin "2")
  (pin "3")
  (pin "4")
  (pin "5")
  (pin "6")
  (pin "7")
  (pin "8"))
 (symbol
  (lib_id "Connector:Conn_01x10_Socket")
  (at 152.4 59.69 0)
  (mirror y)
  (unit 1)
  (exclude_from_sim no)
  (in_bom yes)
  (on_board yes)
  (dnp no)
  (property "Reference" "J18" (at 149.86 49.53 0) (effects (font (size 1.27 1.27))))
  (property "Value" "Conn_01x10_Female" (at 142.24 50.8 0) (effects (font (size 1.27 1.27))))
  (property "Footprint" "Connector_PinSocket_2.54mm:PinSocket_1x10_P2.54mm_Vertical" (at 152.4 59.69 0) (effects (font (size 1.27 1.27)) (hide yes)))
  (property "Datasheet" "~" (at 152.4 59.69 0) (effects (font (size 1.27 1.27)) (hide yes)))
  (property "Description" "Generic connector, single row, 01x10, script generated" (at 152.4 59.69 0) (effects (font (size 1.27 1.27)) (hide yes)))
  (pin "1")
  (pin "10")
  (pin "2")
  (pin "3")
  (pin "4")
  (pin "5")
  (pin "6")
  (pin "7")
  (pin "8")
  (pin "9"))
 (symbol
  (lib_id "MyLib:USB_B_Micro")
  (at 109.22 138.43 0)
  (unit 1)
  (exclude_from_sim no)
  (in_bom yes)
  (on_board yes)
  (dnp no)
  (fields_autoplaced yes)
  (property "Reference" "J15" (at 109.22 125.73 0) (effects (font (size 1.27 1.27))))
  (property "Value" "USB_B_Micro" (at 109.22 128.27 0) (effects (font (size 1.27 1.27))))
  (property "Footprint" "MyFootprints:USB_Micro-B_Wuerth_614105150721_Vertical" (at 113.03 139.7 0) (effects (font (size 1.27 1.27)) (hide yes)))
  (property "Datasheet" "~" (at 113.03 139.7 0) (effects (font (size 1.27 1.27)) (hide yes)))
  (property "Description" "USB Micro Type B connector" (at 109.22 138.43 0) (effects (font (size 1.27 1.27)) (hide yes)))
  (pin "5")
  (pin "3")
  (pin "6")
  (pin "1")
  (pin "4")
  (pin "2"))
 (symbol
  (lib_id "power:GND")
  (at 166.37 57.15 0)
  (unit 1)
  (exclude_from_sim no)
  (in_bom yes)
  (on_board yes)
  (dnp no)
  (property "Reference" "#PWR056" (at 166.37 63.5 0) (effects (font (size 1.27 1.27)) (hide yes)))
  (property "Value" "GND" (at 166.497 61.5442 0) (effects (font (size 1.27 1.27))))
  (property "Footprint" "" (at 166.37 57.15 0) (effects (font (size 1.27 1.27)) (hide yes)))
  (property "Datasheet" "" (at 166.37 57.15 0) (effects (font (size 1.27 1.27)) (hide yes)))
  (property "Description" "Power symbol creates a global label with name \"GND\" , ground" (at 166.37 57.15 0) (effects (font (size 1.27 1.27)) (hide yes)))
  (pin "1"))
 (symbol
  (lib_id "power:GND")
  (at 195.58 143.51 0)
  (unit 1)
  (exclude_from_sim no)
  (in_bom yes)
  (on_board yes)
  (dnp no)
  (property "Reference" "#PWR065" (at 195.58 149.86 0) (effects (font (size 1.27 1.27)) (hide yes)))
  (property "Value" "GND" (at 193.04 146.05 0) (effects (font (size 1.27 1.27))))
  (property "Footprint" "" (at 195.58 143.51 0) (effects (font (size 1.27 1.27)) (hide yes)))
  (property "Datasheet" "" (at 195.58 143.51 0) (effects (font (size 1.27 1.27)) (hide yes)))
  (property "Description" "Power symbol creates a global label with name \"GND\" , ground" (at 195.58 143.51 0) (effects (font (size 1.27 1.27)) (hide yes)))
  (pin "1"))
 (symbol
  (lib_id "power:GND")
  (at 109.22 151.13 0)
  (unit 1)
  (exclude_from_sim no)
  (in_bom yes)
  (on_board yes)
  (dnp no)
  (property "Reference" "#PWR046" (at 109.22 157.48 0) (effects (font (size 1.27 1.27)) (hide yes)))
  (property "Value" "GND" (at 106.68 153.67 0) (effects (font (size 1.27 1.27))))
  (property "Footprint" "" (at 109.22 151.13 0) (effects (font (size 1.27 1.27)) (hide yes)))
  (property "Datasheet" "" (at 109.22 151.13 0) (effects (font (size 1.27 1.27)) (hide yes)))
  (property "Description" "Power symbol creates a global label with name \"GND\" , ground" (at 109.22 151.13 0) (effects (font (size 1.27 1.27)) (hide yes)))
  (pin "1"))
 (symbol
  (lib_id "Connector:Conn_01x10_Socket")
  (at 157.48 130.81 0)
  (unit 1)
  (exclude_from_sim no)
  (in_bom yes)
  (on_board yes)
  (dnp no)
  (property "Reference" "J25" (at 153.67 146.05 0) (effects (font (size 1.27 1.27)) (justify left)))
  (property "Value" "Conn_01x10_Female" (at 146.05 148.59 0) (effects (font (size 1.27 1.27)) (justify left)))
  (property "Footprint" "Connector_PinSocket_2.00mm:PinSocket_1x10_P2.00mm_Vertical" (at 157.48 130.81 0) (effects (font (size 1.27 1.27)) (hide yes)))
  (property "Datasheet" "~" (at 157.48 130.81 0) (effects (font (size 1.27 1.27)) (hide yes)))
  (property "Description" "Generic connector, single row, 01x10, script generated" (at 157.48 130.81 0) (effects (font (size 1.27 1.27)) (hide yes)))
  (pin "1")
  (pin "10")
  (pin "2")
  (pin "3")
  (pin "4")
  (pin "5")
  (pin "6")
  (pin "7")
  (pin "8")
  (pin "9"))
 (symbol
  (lib_id "power:GND")
  (at 130.81 128.27 0)
  (unit 1)
  (exclude_from_sim no)
  (in_bom yes)
  (on_board yes)
  (dnp no)
  (property "Reference" "#PWR052" (at 130.81 134.62 0) (effects (font (size 1.27 1.27)) (hide yes)))
  (property "Value" "GND" (at 134.112 130.81 0) (effects (font (size 1.27 1.27))))
  (property "Footprint" "" (at 130.81 128.27 0) (effects (font (size 1.27 1.27)) (hide yes)))
  (property "Datasheet" "" (at 130.81 128.27 0) (effects (font (size 1.27 1.27)) (hide yes)))
  (property "Description" "Power symbol creates a global label with name \"GND\" , ground" (at 130.81 128.27 0) (effects (font (size 1.27 1.27)) (hide yes)))
  (pin "1"))
 (symbol
  (lib_id "power:+3.3V")
  (at 130.81 120.65 0)
  (unit 1)
  (exclude_from_sim no)
  (in_bom yes)
  (on_board yes)
  (dnp no)
  (fields_autoplaced yes)
  (property "Reference" "#PWR051" (at 130.81 124.46 0) (effects (font (size 1.27 1.27)) (hide yes)))
  (property "Value" "+3.3V" (at 130.81 115.57 0) (effects (font (size 1.27 1.27))))
  (property "Footprint" "" (at 130.81 120.65 0) (effects (font (size 1.27 1.27)) (hide yes)))
  (property "Datasheet" "" (at 130.81 120.65 0) (effects (font (size 1.27 1.27)) (hide yes)))
  (property "Description" "Power symbol creates a global label with name \"+3.3V\"" (at 130.81 120.65 0) (effects (font (size 1.27 1.27)) (hide yes)))
  (pin "1"))
 (symbol
  (lib_id "Connector:Conn_01x06_Socket")
  (at 132.08 91.44 0)
  (unit 1)
  (exclude_from_sim no)
  (in_bom yes)
  (on_board yes)
  (dnp no)
  (property "Reference" "J17" (at 129.54 80.01 0) (effects (font (size 1.27 1.27)) (justify left)))
  (property "Value" "Conn_01x06_Female" (at 120.65 82.55 0) (effects (font (size 1.27 1.27)) (justify left)))
  (property "Footprint" "Connector_PinSocket_2.54mm:PinSocket_1x06_P2.54mm_Vertical" (at 132.08 91.44 0) (effects (font (size 1.27 1.27)) (hide yes)))
  (property "Datasheet" "~" (at 132.08 91.44 0) (effects (font (size 1.27 1.27)) (hide yes)))
  (property "Description" "Generic connector, single row, 01x06, script generated" (at 132.08 91.44 0) (effects (font (size 1.27 1.27)) (hide yes)))
  (pin "1")
  (pin "2")
  (pin "3")
  (pin "4")
  (pin "5")
  (pin "6")))
